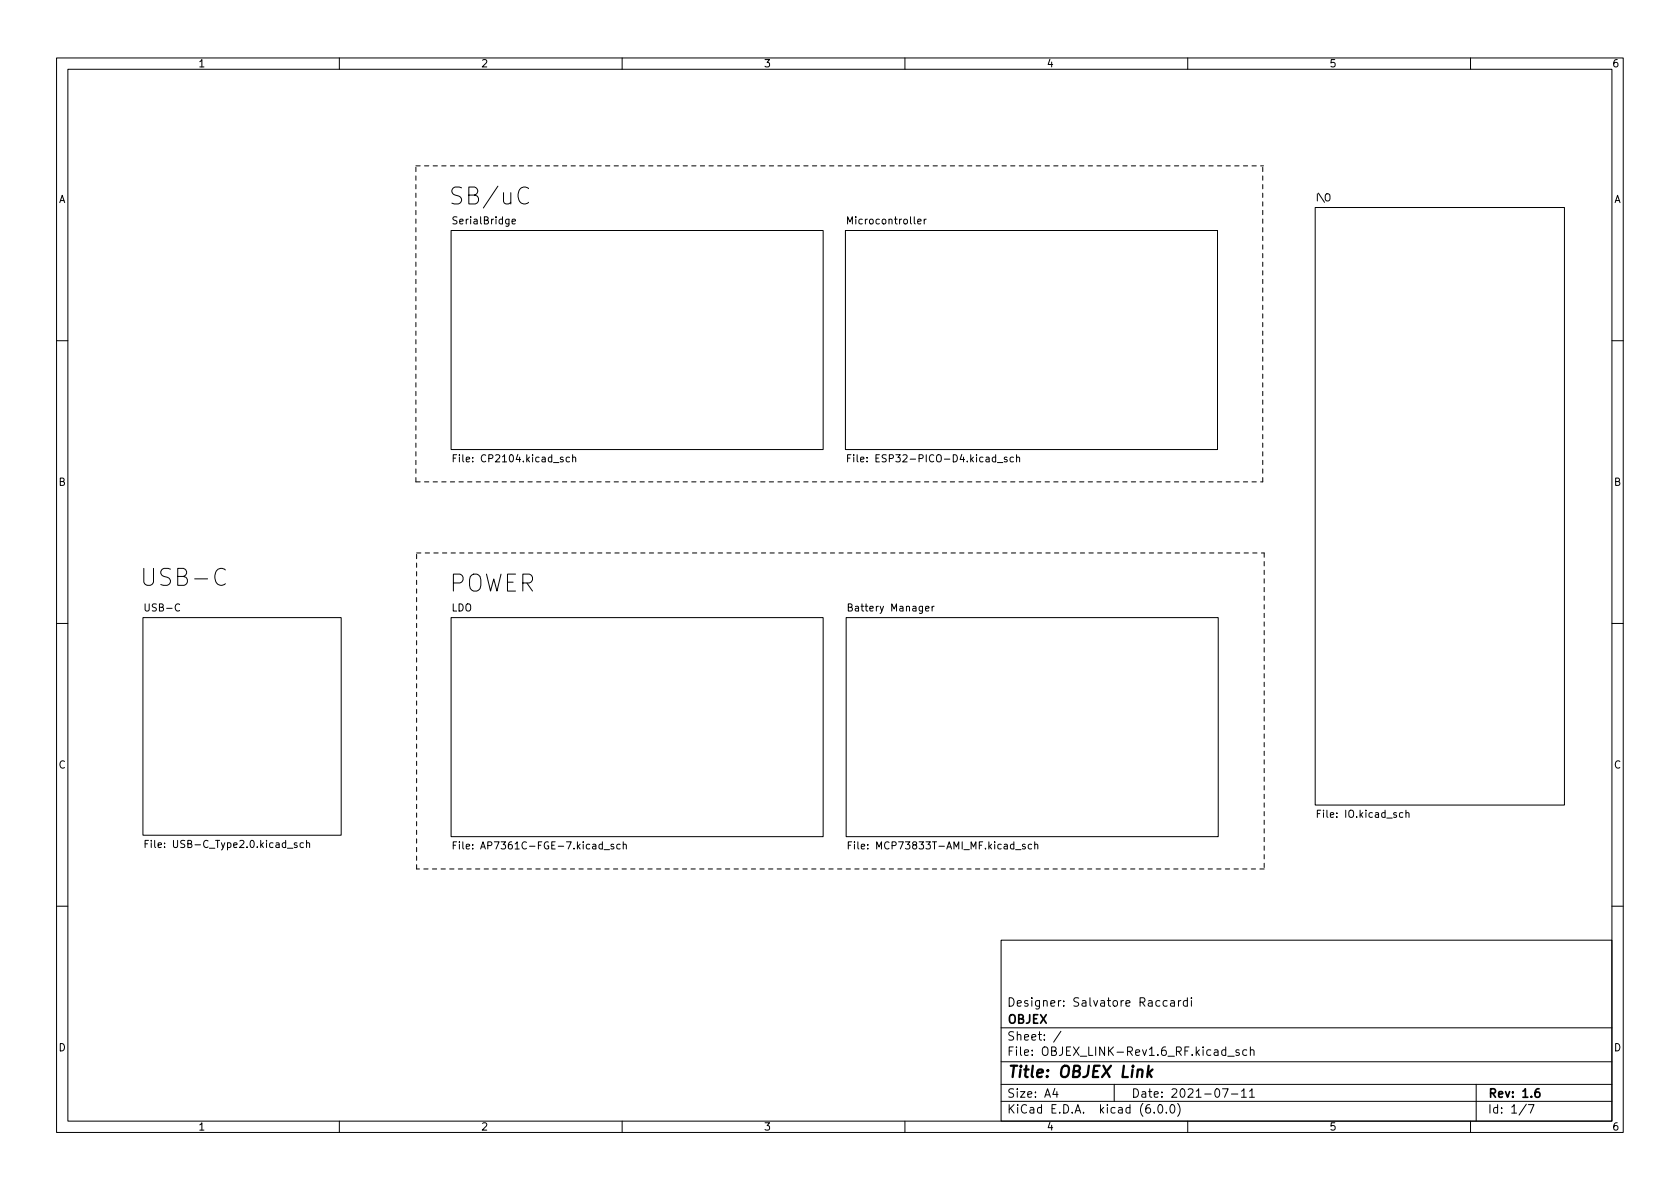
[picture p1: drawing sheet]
<svg xmlns="http://www.w3.org/2000/svg" width="297mm" height="210mm" viewBox="0 0 297 210" stroke-linecap="round" stroke-linejoin="round" font-family="sans-serif">
<g fill="none" stroke="#000" stroke-width=".18">
<path d="M10 10.2h277v190.1h-277zM12 12.2h273v186.1h-273zM60 10.2v2M110 10.2v2M160 10.2v2M210 10.2v2M260 10.2v2M90.5 39.2l.6-.1v-.3h-.4l-.2 .1 .1 .6h.5M93.5 33.4a1.12 1.12 0 0 0-1.3-.2 1.12 1.12 0 0 0-.6 1.2 1.27 1.27 0 0 0 .3 1.3 1.27 1.27 0 0 0 1.4 .2l.2-.1M162.3 39.2l.6-.1-.1-.3h-.4l-.1 .1v.6h.5M163.4 38.8v.8M163.8 38.8l-.4 .2"/>
<path d="M232.5 36.7h44.1v105.7h-44.1zM79.8 40.8h65.7v38.7h-65.7zM149.5 40.8h65.8v38.7h-65.8zM10 60.2h2M285 60.2h2M80.1 81h.5M80.7 80.4h-.6v1.3M100.7 80.9l-.4-.1-.2 .3 .1 .5h.5M101.2 81l.2-.2 .3 .1 .1 .8M101.2 80.4v1.3M149.9 81h.4M150.5 80.4h-.6v1.3"/>
<path d="M150.9 80.4v.1M150.9 80.8v.9M178 80.9l-.3-.1-.1 .2v.2l.4 .1v.3h-.4M179.2 80.9l-.4-.1-.2 .3 .1 .5h.5M179.7 81l.2-.2 .3 .1 .1 .8M179.7 80.4v1.3M10 110.2h2M25.3 109.2h35v38.5h-35zM39.8 100.8a1.12 1.12 0 0 0-1.2-.2 1.12 1.12 0 0 0-.6 1.2 1.27 1.27 0 0 0 .3 1.3 1.27 1.27 0 0 0 1.4 .3l.1-.2M79.8 109.2h65.7v38.7h-65.7zM149.6 109.2h65.8v38.7h-65.8zM150 107.4l.5-.1 .2-.2-.1-.2-.6-.1v1.3h.5l.2-.2v-.3l-.3-.2"/>
<path d="M163.7 107.6l.6-.1-.1-.2-.4-.1-.1 .2v.6h.5M164.8 107.2v.9M165.2 107.2l-.4 .3M285 110.2h2M25.7 149.2h.4M26.3 148.6h-.6v1.3M53.7 149.1l-.4-.1-.2 .3 .1 .5h.5M54.2 149.2l.2-.2 .3 .1v.8M54.2 148.6v1.3M80.1 149.5h.5M80.7 148.9h-.6v1.2M81.2 148.9v.1"/>
<path d="M81.2 149.3v.8M108.5 149.3h-.3l-.2 .2 .1 .1 .4 .2v.3h-.5M109.7 149.3h-.4l-.3 .2 .2 .6h.5M110.2 149.4l.2-.1h.3v.8M110.2 148.9v1.2M150 149.5h.4M150.6 148.9h-.6v1.2M151.1 148.9v.1M182.4 149.3h-.4l-.2 .2 .1 .6h.5M182.9 149.4l.2-.1h.3l.1 .8M182.9 148.9v1.2M232.9 143.9h.4"/>
<path d="M233.5 143.3h-.6v1.2M248.6 143.8l.2-.1 .3 .1v.7M248.6 143.3v1.2M10 160.2h2M177 166.3h108v32h-108zM206.4 177l-.5-.1-.3 .3v.4l.2 .3h.6M207 177h.6v.9M207.6 177.3l-.5 .1a.29 .29 0 0 0-.2 .2 .29 .29 0 0 0 .2 .3h.5M208.4 176.9v1M208.8 176.9l-.3 .1-.1 .2M209.9 177l-.4-.1-.3 .3v.4l.2 .3h.5M209.9 176.4v1.5"/>
<path d="M210.6 176.4v.2M210.6 176.9v1M285 160.2h2M60 198.3v2M110 198.3v2M160 198.3v2M177 194.8h108M177 191.8h108M177 187.8h108M177 181.8h108M186.5 192.5l-.4 1h1M186.9 193v1"/>
<path d="M187.6 182.4l-1.3 1.9M197 191.8v3M204.1 196.7v.1M204.9 195.4l.2-.1a.81 .81 0 0 1 .6 .7 .81 .81 0 0 1-.3 .8h-.2a.81 .81 0 0 1-.6-.6 .81 .81 0 0 1 .3-.8zM206.2 196.7v.1M207.1 195.4l.1-.1a.81 .81 0 0 1 .6 .7 .81 .81 0 0 1-.3 .8h-.1a.81 .81 0 0 1-.6-.6 .81 .81 0 0 1 .3-.8zM208.2 195.1a1.72 1.72 0 0 1 0 2.3M210 198.3v2M216.1 192.5h1l-.6 1.5M217.1 186.8h1.1M217.7 193.5h1.2M219.1 185.7l-.4-.1-.2 .2 .1 .3 .5 .1v.4h-.6"/>
<path d="M219.5 193l.4-.5v1.5M219.5 194h.9M220.4 185.7l-.4-.1-.3 .3v.4l.2 .3h.5M220.9 193l.5-.5v1.5M220.9 194h.9M221.1 185.8l.2-.2 .3 .1 .1 .9M221.1 185.1v1.5M260 198.3v2M261 191.8v6.5M269.9 195.3l-1.3 1.9M270.2 195.3h1l-.6 1.5"/>
</g>
<path d="M272.1 192.5a.59 .59 0 0 0-.7 .7v.5l.2 .3h.4l.2-.1 .1-.5-.2-.2-.4-.1-.3 .3" fill="none" stroke="#000" stroke-width=".3"/>
<path d="M203.1 188.5l-.3 2M203.1 189.7l.5 .8M203.8 189.1l-.9 .8" fill="none" stroke="#000" stroke-width=".4"/>
<path d="M73.5 29.3h149.9M73.5 85.2h149.8M73.5 85.2v-55.9M73.7 97.8h149.8M223.3 85.2v-55.9M223.5 97.8v55.9M73.7 153.7v-55.9M223.5 153.7h-149.8" fill="none" stroke="#000" stroke-width=".18" stroke-dasharray=".8 .8"/>
<g font-size="4.2">
<text x="79.2" y="36.2">SB/uC</text>
<text x="24.6" y="103.6">USB-C</text>
<text x="79.4" y="104.7">POWER</text>
</g>
<text font-size="2.8" x="178" y="190.6">Title: OBJEX Link</text>
<g font-size="2.1">
<text x="178" y="178">Designer: Salvatore Raccardi</text>
<text x="178" y="184">Sheet: /</text>
<text x="178" y="181">OBJEX</text>
<text x="178" y="186.7">File: OBJEX_LINK-Rev1.6_RF.kicad_sch</text>
<text x="178" y="196.9">KiCad E.D.A. kicad (6.0.0)</text>
<text x="178" y="194.1">Size: A4</text>
<text x="200" y="194.1">Date: 2021-07-11</text>
<text x="263" y="194.1">Rev: 1.6</text>
<text x="263" y="196.9">Id: 1/7</text>
</g>
<g font-size="1.8">
<text x="35" y="11.9">1</text>
<text x="85" y="11.9">2</text>
<text x="135" y="11.9">3</text>
<text x="185" y="11.9">4</text>
<text x="235" y="11.9">5</text>
<text x="285" y="11.9">6</text>
<text x="10.3" y="35.9">A</text>
<text x="232.8" y="35.6">I\O</text>
<text x="285.3" y="35.9">A</text>
<text x="80.4" y="39.7">SerialBridge</text>
<text x="150.3" y="39.7">Microcontroller</text>
<text x="81.2" y="81.7">File: CP2104.kicad_sch</text>
<text x="151.8" y="81.7">File: ESP32-PICO-D4.kicad_sch</text>
<text x="10.3" y="85.9">B</text>
<text x="285.3" y="85.9">B</text>
<text x="25.9" y="108.1">USB-C</text>
<text x="79.8" y="108.1">LDO</text>
<text x="150.6" y="108.1">Battery Manager</text>
<text x="10.3" y="135.9">C</text>
<text x="285.3" y="135.9">C</text>
<text x="27" y="149.9">File: USB-C_Type2.0.kicad_sch</text>
<text x="233.5" y="144.6">File: IO.kicad_sch</text>
<text x="82.1" y="150.2">File: AP7361C-FGE-7.kicad_sch</text>
<text x="151.5" y="150.2">File: MCP73833T-AMI_MF.kicad_sch</text>
<text x="10.3" y="185.9">D</text>
<text x="285.3" y="185.9">D</text>
<text x="35" y="199.9">1</text>
<text x="85" y="199.9">2</text>
<text x="135" y="199.9">3</text>
<text x="185" y="199.9">4</text>
<text x="235" y="199.9">5</text>
<text x="285" y="199.9">6</text>
</g>
</svg>
